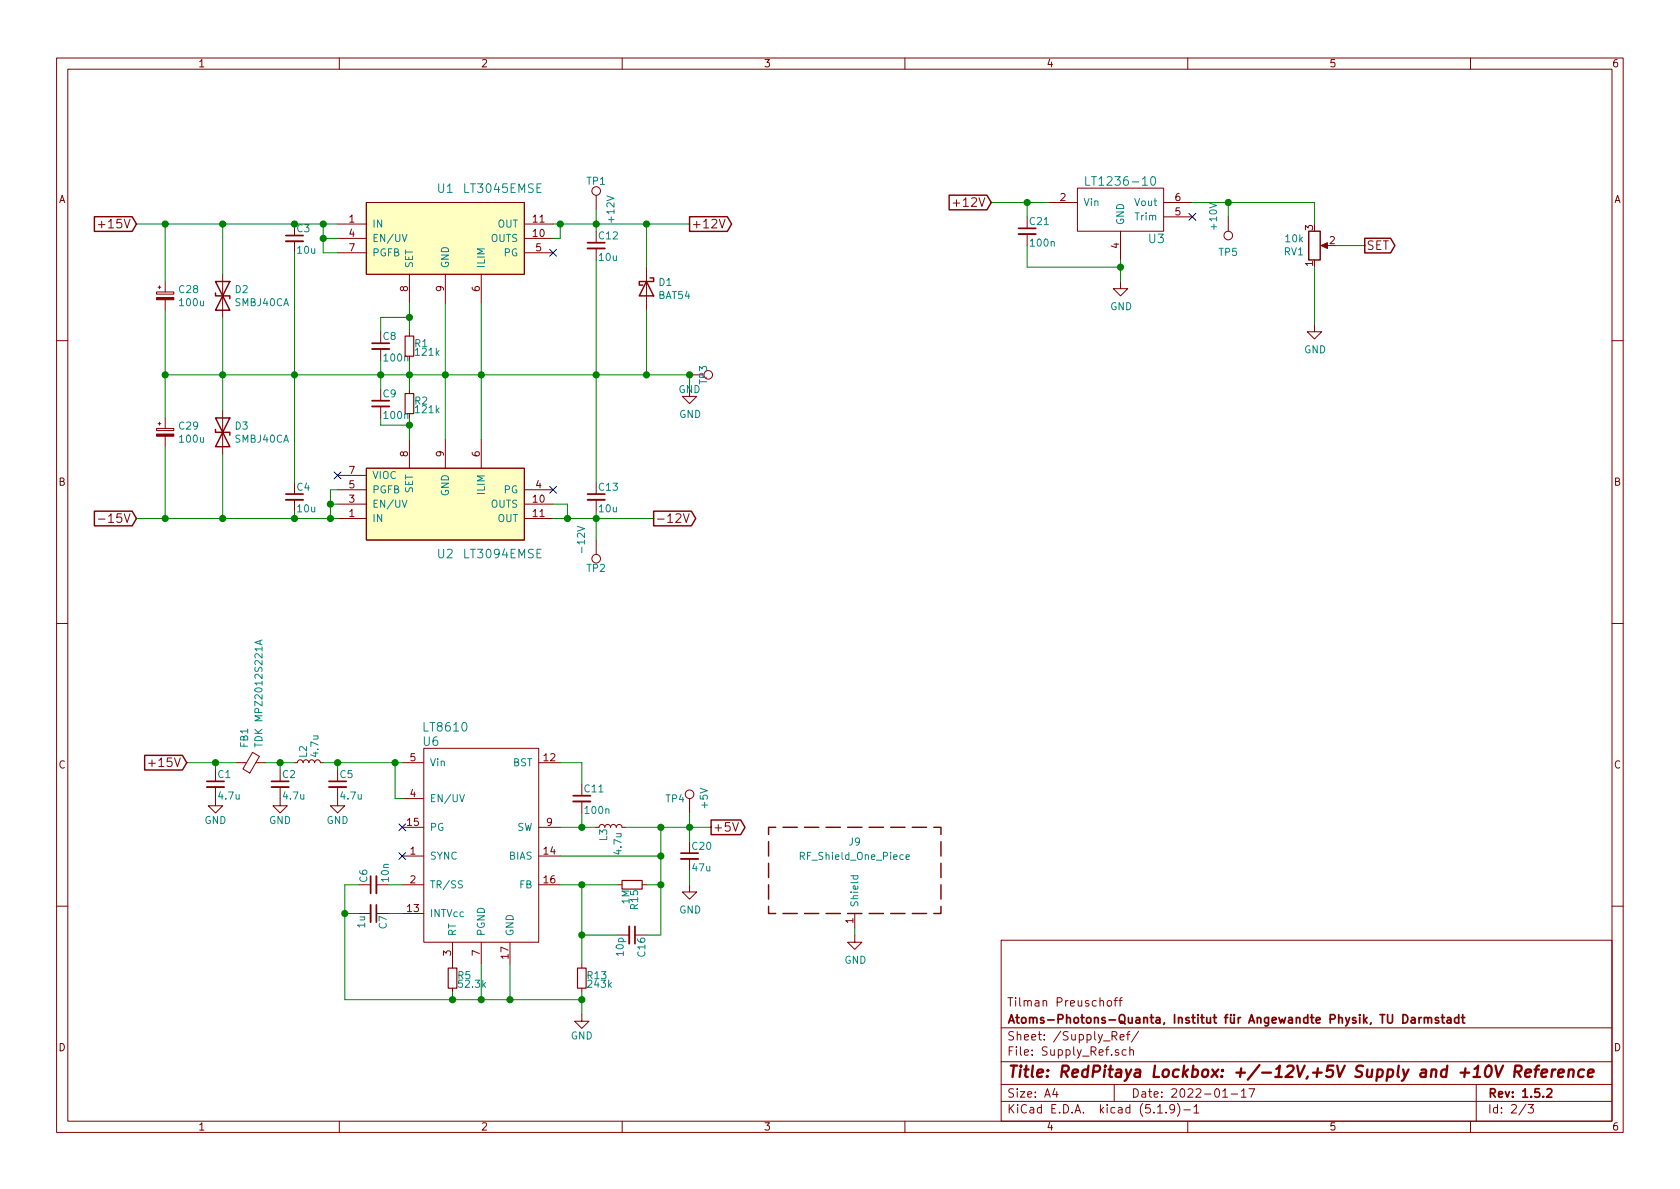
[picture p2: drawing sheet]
EESchema Schematic File Version 4
EELAYER 30 0
EELAYER END
$Descr A4 11693 8268
encoding utf-8
Sheet 2 3
Title "RedPitaya Lockbox: +/-12V,+5V Supply and +10V Reference"
Date "2022-01-17"
Rev "1.5.2"
Comp "Atoms-Photons-Quanta, Institut für Angewandte Physik, TU Darmstadt"
Comment1 "Tilman Preuschoff"
Comment2 ""
Comment3 ""
Comment4 ""
$EndDescr
$Comp
L Device:C_Small C4
U 1 1
P 2050 3450
F 0 "C4" H 2060 3520 50  0000 L CNN
F 1 "10u" H 2060 3370 50  0000 L CNN
F 2 "Capacitor_SMD:C_1210_3225Metric" H 2050 3450 50  0001 C CNN
F 3 "" H 2050 3450 50  0001 C CNN
F 4 "Taiyo Yuden" H 2050 3450 60  0001 C CNN "MFN"
F 5 "GMK325BJ106MN-T" H 2050 3450 50  0001 C CNN "PN"
	1    2050 3450
	1    0    0    -1  
$EndComp
Text GLabel 4800 1550 2    60   Output ~ 0
+12V
Text GLabel 4550 3600 2    60   Output ~ 0
-12V
Connection ~ 2050 1550
Wire Wire Line
	2350 1650 2250 1650
Wire Wire Line
	2250 1550 2250 1650
Connection ~ 2250 1550
Wire Wire Line
	2250 1750 2350 1750
Connection ~ 2250 1650
Wire Wire Line
	2050 1750 2050 2600
$Comp
L Device:R_Small R1
U 1 1
P 2850 2400
F 0 "R1" H 2880 2420 50  0000 L CNN
F 1 "121k" H 2880 2360 50  0000 L CNN
F 2 "Resistor_SMD:R_0603_1608Metric" H 2850 2400 50  0001 C CNN
F 3 "" H 2850 2400 50  0001 C CNN
F 4 "Susumu" H 2850 2400 60  0001 C CNN "MFN"
F 5 "RR0816P-1213-D-09D" H 2850 2400 50  0001 C CNN "PN"
	1    2850 2400
	1    0    0    -1  
$EndComp
Wire Wire Line
	2850 2500 2850 2600
Wire Wire Line
	2650 2500 2650 2600
Wire Wire Line
	3850 1550 3900 1550
Wire Wire Line
	4150 1600 4150 1550
Connection ~ 4150 1550
Wire Wire Line
	3850 1650 3900 1650
Wire Wire Line
	3900 1650 3900 1550
Connection ~ 3900 1550
Wire Wire Line
	2650 2300 2650 2200
Wire Wire Line
	2650 2200 2850 2200
Connection ~ 2850 2200
Wire Wire Line
	2850 2100 2850 2200
$Comp
L Device:C_Small C9
U 1 1
P 2650 2800
F 0 "C9" H 2660 2870 50  0000 L CNN
F 1 "100n" H 2660 2720 50  0000 L CNN
F 2 "Capacitor_SMD:C_1206_3216Metric" H 2650 2800 50  0001 C CNN
F 3 "" H 2650 2800 50  0001 C CNN
F 4 "KEMET" H 2650 2800 60  0001 C CNN "MFN"
F 5 "C1206C104K3GEC7210" H 2650 2800 50  0001 C CNN "PN"
	1    2650 2800
	1    0    0    -1  
$EndComp
Wire Wire Line
	2850 2900 2850 2950
Wire Wire Line
	2650 2900 2650 2950
Connection ~ 2850 2950
Wire Wire Line
	2650 2950 2850 2950
Wire Wire Line
	2050 2600 2650 2600
Connection ~ 2850 2600
Connection ~ 2650 2600
Wire Wire Line
	4800 2600 4800 2700
Connection ~ 3100 2600
Wire Wire Line
	3350 2100 3350 2600
Connection ~ 3350 2600
Wire Wire Line
	2350 3400 2300 3400
Connection ~ 2300 3600
Wire Wire Line
	2350 3500 2300 3500
Connection ~ 2300 3500
Connection ~ 2050 2600
Wire Wire Line
	2050 3550 2050 3600
Connection ~ 2050 3600
Wire Wire Line
	4150 1800 4150 2600
Connection ~ 4150 2600
Wire Wire Line
	4150 3550 4150 3600
Connection ~ 4150 3600
Wire Wire Line
	3100 2100 3100 2600
Wire Wire Line
	3850 3600 3950 3600
$Comp
L LinearTechnology:LT8610 U6
U 1 1
P 3350 6800
F 0 "U6" H 3000 8450 60  0000 C CNN
F 1 "LT8610" H 3100 8550 60  0000 C CNN
F 2 "Package_SO:MSOP-16-1EP_3x4.039mm_P0.5mm_EP1.651x2.845mm" H 3350 6800 60  0001 C CNN
F 3 "" H 3350 6800 60  0001 C CNN
F 4 "Analog Devices" H 3350 6800 60  0001 C CNN "MFN"
F 5 "LT8610EMSE#TRPBF" H 3350 6800 50  0001 C CNN "PN"
	1    3350 6800
	1    0    0    -1  
$EndComp
$Comp
L Device:C_Small C1
U 1 1
P 1500 5450
F 0 "C1" H 1510 5520 50  0000 L CNN
F 1 "4.7u" H 1510 5370 50  0000 L CNN
F 2 "Capacitor_SMD:C_0805_2012Metric" H 1500 5450 50  0001 C CNN
F 3 "" H 1500 5450 50  0001 C CNN
F 4 "Wurth Electronics" H 1500 5450 60  0001 C CNN "MFN"
F 5 "885012107013" H 1500 5450 50  0001 C CNN "PN"
	1    1500 5450
	1    0    0    -1  
$EndComp
$Comp
L Device:C_Small C6
U 1 1
P 2600 6150
F 0 "C6" H 2610 6220 50  0000 L CNN
F 1 "10n" H 2610 6070 50  0000 L CNN
F 2 "Capacitor_SMD:C_0603_1608Metric" H 2600 6150 50  0001 C CNN
F 3 "" H 2600 6150 50  0001 C CNN
F 4 "Murata Electronics" H 2600 6150 60  0001 C CNN "MFN"
F 5 "GRM1885C1H103JA01D" H 2600 6150 50  0001 C CNN "PN"
	1    2600 6150
	0    -1   -1   0   
$EndComp
$Comp
L Device:C_Small C7
U 1 1
P 2600 6350
F 0 "C7" H 2610 6420 50  0000 L CNN
F 1 "1u" H 2610 6270 50  0000 L CNN
F 2 "Capacitor_SMD:C_0805_2012Metric" H 2600 6350 50  0001 C CNN
F 3 "" H 2600 6350 50  0001 C CNN
F 4 "Taiyo Yuden" H 2600 6350 60  0001 C CNN "MFN"
F 5 "UMK212B7105KG-T" H 2600 6350 50  0001 C CNN "PN"
	1    2600 6350
	0    1    1    0   
$EndComp
$Comp
L Device:C_Small C16
U 1 1
P 4400 6500
F 0 "C16" H 4410 6570 50  0000 L CNN
F 1 "10p" H 4410 6420 50  0000 L CNN
F 2 "Capacitor_SMD:C_0603_1608Metric" H 4400 6500 50  0001 C CNN
F 3 "" H 4400 6500 50  0001 C CNN
F 4 "Wurth Electronics" H 4400 6500 60  0001 C CNN "MFN"
F 5 "885012006051" H 4400 6500 50  0001 C CNN "PN"
	1    4400 6500
	0    1    1    0   
$EndComp
$Comp
L Device:R_Small R5
U 1 1
P 3150 6800
F 0 "R5" H 3180 6820 50  0000 L CNN
F 1 "52.3k" H 3180 6760 50  0000 L CNN
F 2 "Resistor_SMD:R_0603_1608Metric" H 3150 6800 50  0001 C CNN
F 3 "" H 3150 6800 50  0001 C CNN
F 4 "Susumu" H 3150 6800 60  0001 C CNN "MFN"
F 5 "RR0816P-5232-D-70C" H 3150 6800 50  0001 C CNN "PN"
	1    3150 6800
	1    0    0    -1  
$EndComp
$Comp
L Device:R_Small R13
U 1 1
P 4050 6800
F 0 "R13" H 4080 6820 50  0000 L CNN
F 1 "243k" H 4080 6760 50  0000 L CNN
F 2 "Resistor_SMD:R_0603_1608Metric" H 4050 6800 50  0001 C CNN
F 3 "" H 4050 6800 50  0001 C CNN
F 4 "Susumu" H 4050 6800 60  0001 C CNN "MFN"
F 5 "RR0816P-2433-D-38D" H 4050 6800 50  0001 C CNN "PN"
	1    4050 6800
	1    0    0    -1  
$EndComp
$Comp
L Device:R_Small R15
U 1 1
P 4400 6150
F 0 "R15" H 4430 6170 50  0000 L CNN
F 1 "1M" H 4430 6110 50  0000 L CNN
F 2 "Resistor_SMD:R_0603_1608Metric" H 4400 6150 50  0001 C CNN
F 3 "" H 4400 6150 50  0001 C CNN
F 4 "Panasonic" H 4400 6150 60  0001 C CNN "MFN"
F 5 "ERJ-3RED1004V" H 4400 6150 50  0001 C CNN "PN"
	1    4400 6150
	0    1    1    0   
$EndComp
$Comp
L Device:L_Small L3
U 1 1
P 4250 5750
F 0 "L3" H 4150 5800 50  0000 L CNN
F 1 "4.7u" H 4050 5700 50  0000 L CNN
F 2 "custom:Coilcraft_MSS1278T" H 4250 5750 50  0001 C CNN
F 3 "" H 4250 5750 50  0001 C CNN
F 4 "Coilcraft" H 4250 5750 60  0001 C CNN "MFN"
F 5 "MSS1278T-472MLD" H 4250 5750 50  0001 C CNN "PN"
	1    4250 5750
	0    -1   -1   0   
$EndComp
$Comp
L Device:L_Small L2
U 1 1
P 2150 5300
F 0 "L2" H 2180 5340 50  0000 L CNN
F 1 "4.7u" H 2180 5260 50  0000 L CNN
F 2 "custom:Coilcraft_MSS1278T" H 2150 5300 50  0001 C CNN
F 3 "" H 2150 5300 50  0001 C CNN
F 4 "Coilcraft" H 2150 5300 60  0001 C CNN "MFN"
F 5 "MSS1278T-472MLD" H 2150 5300 50  0001 C CNN "PN"
	1    2150 5300
	0    -1   -1   0   
$EndComp
$Comp
L Device:Ferrite_Bead_Small FB1
U 1 1
P 1750 5300
F 0 "FB1" H 1850 5350 50  0000 L CNN
F 1 "TDK MPZ2012S221A" H 1850 5250 50  0000 L CNN
F 2 "Inductor_SMD:L_0805_2012Metric" H 1750 5300 50  0001 C CNN
F 3 "" H 1750 5300 50  0001 C CNN
F 4 "TDK" H 1750 5300 60  0001 C CNN "MFN"
F 5 "MPZ2012S221AT000" H 1750 5300 50  0001 C CNN "PN"
	1    1750 5300
	0    -1   -1   0   
$EndComp
$Comp
L power:GND #PWR0101
U 1 1
P 1500 5550
F 0 "#PWR0101" H 1500 5300 50  0001 C CNN
F 1 "GND" H 1500 5400 50  0000 C CNN
F 2 "" H 1500 5550 50  0001 C CNN
F 3 "" H 1500 5550 50  0001 C CNN
	1    1500 5550
	1    0    0    -1  
$EndComp
$Comp
L power:GND #PWR0102
U 1 1
P 1950 5550
F 0 "#PWR0102" H 1950 5300 50  0001 C CNN
F 1 "GND" H 1950 5400 50  0000 C CNN
F 2 "" H 1950 5550 50  0001 C CNN
F 3 "" H 1950 5550 50  0001 C CNN
	1    1950 5550
	1    0    0    -1  
$EndComp
$Comp
L power:GND #PWR0103
U 1 1
P 2350 5550
F 0 "#PWR0103" H 2350 5300 50  0001 C CNN
F 1 "GND" H 2350 5400 50  0000 C CNN
F 2 "" H 2350 5550 50  0001 C CNN
F 3 "" H 2350 5550 50  0001 C CNN
	1    2350 5550
	1    0    0    -1  
$EndComp
$Comp
L power:GND #PWR0104
U 1 1
P 4050 7050
F 0 "#PWR0104" H 4050 6800 50  0001 C CNN
F 1 "GND" H 4050 6900 50  0000 C CNN
F 2 "" H 4050 7050 50  0001 C CNN
F 3 "" H 4050 7050 50  0001 C CNN
	1    4050 7050
	1    0    0    -1  
$EndComp
Text GLabel 1300 5300 0    60   Input ~ 0
+15V
Wire Wire Line
	1300 5300 1500 5300
Wire Wire Line
	1500 5300 1500 5350
Connection ~ 1500 5300
Wire Wire Line
	1850 5300 1950 5300
Wire Wire Line
	1950 5300 1950 5350
Connection ~ 1950 5300
Wire Wire Line
	2250 5300 2350 5300
Wire Wire Line
	2350 5300 2350 5350
Connection ~ 2350 5300
Wire Wire Line
	2750 5300 2750 5550
Wire Wire Line
	2750 5550 2800 5550
Connection ~ 2750 5300
Wire Wire Line
	2800 6150 2700 6150
Wire Wire Line
	2800 6350 2700 6350
Wire Wire Line
	3150 6900 3150 6950
Wire Wire Line
	2400 6950 3150 6950
Wire Wire Line
	2400 6950 2400 6350
Wire Wire Line
	2400 6150 2500 6150
Wire Wire Line
	2500 6350 2400 6350
Connection ~ 2400 6350
Wire Wire Line
	4050 6900 4050 6950
Connection ~ 3150 6950
Wire Wire Line
	3350 6700 3350 6950
Connection ~ 3350 6950
Wire Wire Line
	3550 6700 3550 6950
Connection ~ 3550 6950
Connection ~ 4050 6950
Wire Wire Line
	3900 6150 4050 6150
Wire Wire Line
	4050 6150 4050 6500
Connection ~ 4050 6150
Wire Wire Line
	4300 6500 4050 6500
Connection ~ 4050 6500
Wire Wire Line
	4500 6150 4600 6150
Wire Wire Line
	4600 5750 4600 5950
Wire Wire Line
	4350 5750 4600 5750
Connection ~ 4600 5750
Wire Wire Line
	3900 5750 4050 5750
Wire Wire Line
	4050 5650 4050 5750
Connection ~ 4050 5750
Wire Wire Line
	3900 5300 4050 5300
Wire Wire Line
	4050 5300 4050 5450
Wire Wire Line
	4600 5950 3900 5950
Connection ~ 4600 5950
Text GLabel 4950 5750 2    60   Output ~ 0
+5V
Wire Wire Line
	4800 5750 4800 5850
Connection ~ 4800 5750
Wire Wire Line
	4600 6500 4500 6500
Connection ~ 4600 6150
$Comp
L Device:C_Small C20
U 1 1
P 4800 5950
F 0 "C20" H 4810 6020 50  0000 L CNN
F 1 "47u" H 4810 5870 50  0000 L CNN
F 2 "Capacitor_SMD:C_1210_3225Metric" H 4800 5950 50  0001 C CNN
F 3 "" H 4800 5950 50  0001 C CNN
F 4 "Taiyo Yuden" H 4800 5950 60  0001 C CNN "MFN"
F 5 "EMK325BJ476MM-P" H 4800 5950 50  0001 C CNN "PN"
	1    4800 5950
	1    0    0    -1  
$EndComp
$Comp
L Device:RF_Shield_One_Piece J9
U 1 1
P 5950 6050
F 0 "J9" H 5950 6250 50  0000 C CNN
F 1 "RF_Shield_One_Piece" H 5950 6150 50  0000 C CNN
F 2 "custom:Laird_Technologies_BMI-S-107_44.37x44.37mm" H 5950 5950 50  0001 C CNN
F 3 "" H 5950 5950 50  0001 C CNN
F 4 "Wurth Electronics" H 5950 6050 60  0001 C CNN "MFN"
F 5 "36907406S" H 5950 6050 50  0001 C CNN "PN"
F 6 "DNF" H 5950 6050 60  0001 C CNN "Config"
	1    5950 6050
	1    0    0    -1  
$EndComp
$Comp
L Device:C_Small C8
U 1 1
P 2650 2400
F 0 "C8" H 2660 2470 50  0000 L CNN
F 1 "100n" H 2660 2320 50  0000 L CNN
F 2 "Capacitor_SMD:C_1206_3216Metric" H 2650 2400 50  0001 C CNN
F 3 "" H 2650 2400 50  0001 C CNN
F 4 "KEMET" H 2650 2400 60  0001 C CNN "MFN"
F 5 "C1206C104K3GEC7210" H 2650 2400 50  0001 C CNN "PN"
	1    2650 2400
	1    0    0    -1  
$EndComp
$Comp
L Device:C_Small C21
U 1 1
P 7150 1600
F 0 "C21" H 7160 1670 50  0000 L CNN
F 1 "100n" H 7160 1520 50  0000 L CNN
F 2 "Capacitor_SMD:C_1206_3216Metric" H 7150 1600 50  0001 C CNN
F 3 "" H 7150 1600 50  0001 C CNN
F 4 "KEMET" H 7150 1600 60  0001 C CNN "MFN"
F 5 "C1206C104K3GEC7210" H 7150 1600 50  0001 C CNN "PN"
	1    7150 1600
	1    0    0    -1  
$EndComp
$Comp
L Device:C_Small C3
U 1 1
P 2050 1650
F 0 "C3" H 2060 1720 50  0000 L CNN
F 1 "10u" H 2060 1570 50  0000 L CNN
F 2 "Capacitor_SMD:C_1210_3225Metric" H 2050 1650 50  0001 C CNN
F 3 "" H 2050 1650 50  0001 C CNN
F 4 "Taiyo Yuden" H 2050 1650 60  0001 C CNN "MFN"
F 5 "GMK325BJ106MN-T" H 2050 1650 50  0001 C CNN "PN"
	1    2050 1650
	1    0    0    -1  
$EndComp
$Comp
L Device:C_Small C12
U 1 1
P 4150 1700
F 0 "C12" H 4160 1770 50  0000 L CNN
F 1 "10u" H 4160 1620 50  0000 L CNN
F 2 "Capacitor_SMD:C_1210_3225Metric" H 4150 1700 50  0001 C CNN
F 3 "" H 4150 1700 50  0001 C CNN
F 4 "Taiyo Yuden" H 4150 1700 60  0001 C CNN "MFN"
F 5 "GMK325BJ106MN-T" H 4150 1700 50  0001 C CNN "PN"
	1    4150 1700
	1    0    0    -1  
$EndComp
$Comp
L Device:C_Small C13
U 1 1
P 4150 3450
F 0 "C13" H 4160 3520 50  0000 L CNN
F 1 "10u" H 4160 3370 50  0000 L CNN
F 2 "Capacitor_SMD:C_1210_3225Metric" H 4150 3450 50  0001 C CNN
F 3 "" H 4150 3450 50  0001 C CNN
F 4 "Taiyo Yuden" H 4150 3450 60  0001 C CNN "MFN"
F 5 "GMK325BJ106MN-T" H 4150 3450 50  0001 C CNN "PN"
	1    4150 3450
	1    0    0    -1  
$EndComp
$Comp
L Device:C_Small C2
U 1 1
P 1950 5450
F 0 "C2" H 1960 5520 50  0000 L CNN
F 1 "4.7u" H 1960 5370 50  0000 L CNN
F 2 "Capacitor_SMD:C_0805_2012Metric" H 1950 5450 50  0001 C CNN
F 3 "" H 1950 5450 50  0001 C CNN
F 4 "Wurth Electronics" H 1950 5450 60  0001 C CNN "MFN"
F 5 "885012107013" H 1950 5450 50  0001 C CNN "PN"
	1    1950 5450
	1    0    0    -1  
$EndComp
$Comp
L Device:C_Small C5
U 1 1
P 2350 5450
F 0 "C5" H 2360 5520 50  0000 L CNN
F 1 "4.7u" H 2360 5370 50  0000 L CNN
F 2 "Capacitor_SMD:C_0805_2012Metric" H 2350 5450 50  0001 C CNN
F 3 "" H 2350 5450 50  0001 C CNN
F 4 "Wurth Electronics" H 2350 5450 60  0001 C CNN "MFN"
F 5 "885012107013" H 2350 5450 50  0001 C CNN "PN"
	1    2350 5450
	1    0    0    -1  
$EndComp
$Comp
L Device:C_Small C11
U 1 1
P 4050 5550
F 0 "C11" H 4060 5620 50  0000 L CNN
F 1 "100n" H 4060 5470 50  0000 L CNN
F 2 "Capacitor_SMD:C_0603_1608Metric" H 4050 5550 50  0001 C CNN
F 3 "" H 4050 5550 50  0001 C CNN
F 4 "Kemet" H 4050 5550 60  0001 C CNN "MFN"
F 5 "C0603C104K5RECAUTO" H 4050 5550 50  0001 C CNN "PN"
	1    4050 5550
	1    0    0    -1  
$EndComp
$Comp
L Connector:TestPoint TP4
U 1 1
P 4800 5650
F 0 "TP4" H 4700 5750 50  0000 C CNN
F 1 "+5V" V 4900 5750 50  0000 C CNN
F 2 "TestPoint:TestPoint_THTPad_D1.5mm_Drill0.7mm" H 4800 5650 50  0001 C CNN
F 3 "" H 4800 5650 50  0001 C CNN
F 4 "" H 4800 5650 60  0001 C CNN "Config"
	1    4800 5650
	1    0    0    -1  
$EndComp
$Comp
L Connector:TestPoint TP2
U 1 1
P 4150 3750
F 0 "TP2" H 4150 3950 50  0000 C CNN
F 1 "-12V" V 4250 3750 50  0000 C CNN
F 2 "TestPoint:TestPoint_THTPad_D1.5mm_Drill0.7mm" H 4150 3750 50  0001 C CNN
F 3 "" H 4150 3750 50  0001 C CNN
F 4 "" H 4150 3750 60  0001 C CNN "Config"
	1    4150 3750
	-1   0    0    1   
$EndComp
$Comp
L Connector:TestPoint TP1
U 1 1
P 4150 1450
F 0 "TP1" H 4150 1650 50  0000 C CNN
F 1 "+12V" V 4250 1450 50  0000 C CNN
F 2 "TestPoint:TestPoint_THTPad_D1.5mm_Drill0.7mm" H 4150 1450 50  0001 C CNN
F 3 "" H 4150 1450 50  0001 C CNN
F 4 "" H 4150 1450 60  0001 C CNN "Config"
	1    4150 1450
	1    0    0    -1  
$EndComp
$Comp
L Connector:TestPoint TP3
U 1 1
P 4800 2600
F 0 "TP3" H 4800 2700 50  0000 C CNN
F 1 "GND" V 4900 2600 50  0000 C CNN
F 2 "TestPoint:TestPoint_THTPad_D1.5mm_Drill0.7mm" H 4800 2600 50  0001 C CNN
F 3 "" H 4800 2600 50  0001 C CNN
F 4 "" H 4800 2600 60  0001 C CNN "Config"
	1    4800 2600
	0    1    1    0   
$EndComp
Wire Wire Line
	3850 3500 3950 3500
Wire Wire Line
	3950 3500 3950 3600
Connection ~ 3950 3600
Wire Wire Line
	2300 3400 2300 3500
Wire Wire Line
	7800 1800 7800 1850
Wire Wire Line
	7150 1700 7150 1850
Wire Wire Line
	7150 1850 7800 1850
Connection ~ 7800 1850
Text GLabel 6900 1400 0    60   Input ~ 0
+12V
Wire Wire Line
	6900 1400 7150 1400
Wire Wire Line
	7150 1500 7150 1400
Connection ~ 7150 1400
Wire Wire Line
	8300 1400 8550 1400
$Comp
L Device:R_Small R2
U 1 1
P 2850 2800
F 0 "R2" H 2880 2820 50  0000 L CNN
F 1 "121k" H 2880 2760 50  0000 L CNN
F 2 "Resistor_SMD:R_0603_1608Metric" H 2850 2800 50  0001 C CNN
F 3 "" H 2850 2800 50  0001 C CNN
F 4 "Susumu" H 2850 2800 60  0001 C CNN "MFN"
F 5 "RR0816P-1213-D-09D" H 2850 2800 50  0001 C CNN "PN"
	1    2850 2800
	1    0    0    -1  
$EndComp
Wire Wire Line
	8550 1400 8550 1500
Connection ~ 8550 1400
$Comp
L Connector:TestPoint TP5
U 1 1
P 8550 1500
F 0 "TP5" H 8550 1750 50  0000 C CNN
F 1 "+10V" V 8650 1500 50  0000 C CNN
F 2 "TestPoint:TestPoint_THTPad_D1.5mm_Drill0.7mm" H 8550 1500 50  0001 C CNN
F 3 "" H 8550 1500 50  0001 C CNN
F 4 "" H 8550 1500 60  0001 C CNN "Config"
	1    8550 1500
	-1   0    0    1   
$EndComp
$Comp
L LinearTechnology:LT1236-10 U?
U 1 1
P 7800 1600
AR Path="/5CD3A02B" Ref="U?"  Part="1" 
AR Path="/5B053798/5CD3A02B" Ref="U3"  Part="1" 
F 0 "U3" H 8050 1550 60  0000 C CNN
F 1 "LT1236-10" H 7800 1950 60  0000 C CNN
F 2 "Package_SO:SOIC-8_3.9x4.9mm_P1.27mm" H 7800 1600 60  0001 C CNN
F 3 "" H 7800 1600 60  0001 C CNN
F 4 "Analog Devices" H 7800 1600 60  0001 C CNN "MFN"
F 5 "LT1236ACS8-10#PBF" H 7800 1600 50  0001 C CNN "PN"
	1    7800 1600
	1    0    0    -1  
$EndComp
Text GLabel 950  3600 0    60   Input ~ 0
-15V
Text GLabel 950  1550 0    60   Input ~ 0
+15V
$Comp
L LinearTechnology:LT3045EMSE U1
U 1 1
P 3100 1650
F 0 "U1" H 3100 2000 60  0000 C CNN
F 1 "LT3045EMSE" H 3500 2000 60  0000 C CNN
F 2 "Package_SO:MSOP-12-1EP_3x4mm_P0.65mm_EP1.65x2.85mm" H 3100 2150 60  0001 C CNN
F 3 "" H 3100 2000 60  0001 C CNN
F 4 "Analog Devices" H 3850 1300 60  0001 C CNN "MFN"
F 5 "LT3045EMSE#PBF" H 3100 1650 50  0001 C CNN "PN"
	1    3100 1650
	1    0    0    -1  
$EndComp
$Comp
L LinearTechnology:LT3094EMSE U2
U 1 1
P 3100 3500
F 0 "U2" H 3100 3850 60  0000 C CNN
F 1 "LT3094EMSE" H 3500 3850 60  0000 C CNN
F 2 "Package_SO:MSOP-12-1EP_3x4mm_P0.65mm_EP1.65x2.85mm" H 3100 4000 60  0001 C CNN
F 3 "" H 3100 3850 60  0001 C CNN
F 4 "Analog Devices" H 3850 3150 60  0001 C CNN "MFN"
F 5 "LT3094EMSE#TRPBF" H 3100 3500 50  0001 C CNN "PN"
F 6 "LT3094EMSE#PBF" H 3100 3500 50  0001 C CNN "Alternative"
	1    3100 3500
	1    0    0    1   
$EndComp
Wire Wire Line
	2050 1550 2250 1550
Wire Wire Line
	2250 1550 2350 1550
Wire Wire Line
	2250 1650 2250 1750
Wire Wire Line
	3900 1550 4150 1550
Wire Wire Line
	2850 2200 2850 2300
Wire Wire Line
	2850 2950 2850 3050
Wire Wire Line
	2850 2600 2850 2700
Wire Wire Line
	2850 2600 3100 2600
Wire Wire Line
	2650 2600 2650 2700
Wire Wire Line
	2650 2600 2850 2600
Wire Wire Line
	3100 2600 3100 3050
Wire Wire Line
	3100 2600 3350 2600
Wire Wire Line
	3350 2600 3350 3050
Wire Wire Line
	3350 2600 4150 2600
Wire Wire Line
	2300 3600 2350 3600
Wire Wire Line
	2300 3500 2300 3600
Wire Wire Line
	2050 2600 2050 3350
Wire Wire Line
	2050 3600 2300 3600
Wire Wire Line
	4150 2600 4150 3350
Wire Wire Line
	4150 2600 4500 2600
Wire Wire Line
	1500 5300 1650 5300
Wire Wire Line
	1950 5300 2050 5300
Wire Wire Line
	2350 5300 2750 5300
Wire Wire Line
	2750 5300 2800 5300
Wire Wire Line
	2400 6350 2400 6150
Wire Wire Line
	3150 6950 3350 6950
Wire Wire Line
	3350 6950 3550 6950
Wire Wire Line
	3550 6950 4050 6950
Wire Wire Line
	4050 6950 4050 7050
Wire Wire Line
	4050 6150 4300 6150
Wire Wire Line
	4050 6500 4050 6700
Wire Wire Line
	4600 5750 4800 5750
Wire Wire Line
	4050 5750 4150 5750
Wire Wire Line
	4600 5950 4600 6150
Wire Wire Line
	4600 6150 4600 6500
Wire Wire Line
	3950 3600 4150 3600
Wire Wire Line
	7150 1400 7300 1400
$Comp
L Device:R_POT RV1
U 1 1
P 9150 1700
F 0 "RV1" H 9080 1746 50  0000 R CNN
F 1 "10k" H 9080 1655 50  0000 R CNN
F 2 "custom:Pin_Header_Straight_1x03_Pitch2.54mm_Friction_Lock" H 9150 1700 50  0001 C CNN
F 3 "" H 9150 1700 50  0001 C CNN
F 4 "Vishay" H 9150 1700 50  0001 C CNN "MFN"
F 5 "534B1103JC" H 9150 1700 50  0001 C CNN "PN"
F 6 "" H 9150 1700 50  0001 C CNN "Config"
	1    9150 1700
	1    0    0    1   
$EndComp
$Comp
L power:GND #PWR0105
U 1 1
P 9150 2250
F 0 "#PWR0105" H 9150 2000 50  0001 C CNN
F 1 "GND" H 9155 2077 50  0000 C CNN
F 2 "" H 9150 2250 50  0001 C CNN
F 3 "" H 9150 2250 50  0001 C CNN
	1    9150 2250
	1    0    0    -1  
$EndComp
Wire Wire Line
	9150 1400 9150 1550
Wire Wire Line
	8550 1400 9150 1400
Text GLabel 9500 1700 2    60   Output ~ 0
SET
Wire Wire Line
	9500 1700 9300 1700
NoConn ~ 3850 1750
NoConn ~ 3850 3400
NoConn ~ 2350 3300
$Comp
L power:GND #PWR0107
U 1 1
P 4800 2700
F 0 "#PWR0107" H 4800 2450 50  0001 C CNN
F 1 "GND" H 4805 2527 50  0000 C CNN
F 2 "" H 4800 2700 50  0001 C CNN
F 3 "" H 4800 2700 50  0001 C CNN
	1    4800 2700
	1    0    0    -1  
$EndComp
NoConn ~ 2800 5750
NoConn ~ 2800 5950
$Comp
L power:GND #PWR0108
U 1 1
P 4800 6150
F 0 "#PWR0108" H 4800 5900 50  0001 C CNN
F 1 "GND" H 4805 5977 50  0000 C CNN
F 2 "" H 4800 6150 50  0001 C CNN
F 3 "" H 4800 6150 50  0001 C CNN
	1    4800 6150
	1    0    0    -1  
$EndComp
Wire Wire Line
	4800 6050 4800 6150
NoConn ~ 8300 1500
$Comp
L power:GND #PWR0109
U 1 1
P 7800 1950
F 0 "#PWR0109" H 7800 1700 50  0001 C CNN
F 1 "GND" H 7805 1777 50  0000 C CNN
F 2 "" H 7800 1950 50  0001 C CNN
F 3 "" H 7800 1950 50  0001 C CNN
	1    7800 1950
	1    0    0    -1  
$EndComp
Wire Wire Line
	7800 1850 7800 1950
$Comp
L power:GND #PWR0110
U 1 1
P 5950 6500
F 0 "#PWR0110" H 5950 6250 50  0001 C CNN
F 1 "GND" H 5955 6327 50  0000 C CNN
F 2 "" H 5950 6500 50  0001 C CNN
F 3 "" H 5950 6500 50  0001 C CNN
	1    5950 6500
	1    0    0    -1  
$EndComp
Wire Wire Line
	5950 6450 5950 6500
Wire Wire Line
	4150 1550 4500 1550
Wire Wire Line
	4150 3600 4550 3600
Wire Wire Line
	4800 5750 4950 5750
Wire Wire Line
	9150 1850 9150 2250
Wire Wire Line
	4150 1450 4150 1550
Wire Wire Line
	4150 3600 4150 3750
Connection ~ 4800 2600
Wire Wire Line
	4800 5650 4800 5750
$Comp
L Device:D_Schottky D1
U 1 1
P 4500 2000
F 0 "D1" V 4454 2080 50  0000 L CNN
F 1 "BAT54" V 4545 2080 50  0000 L CNN
F 2 "Diode_SMD:D_SOD-323" H 4500 2000 50  0001 C CNN
F 3 "~" H 4500 2000 50  0001 C CNN
F 4 "Panjit" V 4500 2000 50  0001 C CNN "MFN"
F 5 "BAT54WS_R1_00001" V 4500 2000 50  0001 C CNN "PN"
	1    4500 2000
	0    1    1    0   
$EndComp
Wire Wire Line
	4500 2150 4500 2600
Connection ~ 4500 2600
Wire Wire Line
	4500 2600 4800 2600
Wire Wire Line
	4500 1850 4500 1550
Wire Wire Line
	4500 1550 4800 1550
Connection ~ 4500 1550
$Comp
L Device:D_TVS D2
U 1 1
P 1550 2050
F 0 "D2" V 1504 2130 50  0000 L CNN
F 1 "SMBJ40CA" V 1595 2130 50  0000 L CNN
F 2 "Diode_SMD:D_SMB" H 1550 2050 50  0001 C CNN
F 3 "~" H 1550 2050 50  0001 C CNN
F 4 "Bourns" V 1550 2050 50  0001 C CNN "MFN"
F 5 "SMBJ40CA-QH" V 1550 2050 50  0001 C CNN "PN"
	1    1550 2050
	0    1    1    0   
$EndComp
$Comp
L Device:D_TVS D3
U 1 1
P 1550 3000
F 0 "D3" V 1504 3080 50  0000 L CNN
F 1 "SMBJ40CA" V 1595 3080 50  0000 L CNN
F 2 "Diode_SMD:D_SMB" H 1550 3000 50  0001 C CNN
F 3 "~" H 1550 3000 50  0001 C CNN
F 4 "Bourns" V 1550 3000 50  0001 C CNN "MFN"
F 5 "SMBJ40CA-QH" V 1550 3000 50  0001 C CNN "PN"
	1    1550 3000
	0    1    1    0   
$EndComp
Wire Wire Line
	950  1550 1150 1550
Wire Wire Line
	1550 1900 1550 1550
Connection ~ 1550 1550
Wire Wire Line
	1550 1550 2050 1550
Wire Wire Line
	950  3600 1150 3600
Wire Wire Line
	1550 3150 1550 3600
Connection ~ 1550 3600
Wire Wire Line
	1550 3600 2050 3600
Wire Wire Line
	2050 2600 1550 2600
Wire Wire Line
	1550 2600 1550 2200
Wire Wire Line
	1550 2850 1550 2600
Connection ~ 1550 2600
$Comp
L Device:CP_Small C28
U 1 1
P 1150 2050
F 0 "C28" H 1238 2096 50  0000 L CNN
F 1 "100u" H 1238 2005 50  0000 L CNN
F 2 "Capacitor_THT:CP_Radial_D6.3mm_P2.50mm" H 1150 2050 50  0001 C CNN
F 3 "~" H 1150 2050 50  0001 C CNN
F 4 "Nichicon" H 1150 2050 50  0001 C CNN "MFN"
F 5 "UHV1V101MED" H 1150 2050 50  0001 C CNN "PN"
	1    1150 2050
	1    0    0    -1  
$EndComp
$Comp
L Device:CP_Small C29
U 1 1
P 1150 3000
F 0 "C29" H 1238 3046 50  0000 L CNN
F 1 "100u" H 1238 2955 50  0000 L CNN
F 2 "Capacitor_THT:CP_Radial_D6.3mm_P2.50mm" H 1150 3000 50  0001 C CNN
F 3 "~" H 1150 3000 50  0001 C CNN
F 4 "Nichicon" H 1150 3000 50  0001 C CNN "MFN"
F 5 "UHV1V101MED" H 1150 3000 50  0001 C CNN "PN"
	1    1150 3000
	1    0    0    -1  
$EndComp
Wire Wire Line
	1150 1950 1150 1550
Connection ~ 1150 1550
Wire Wire Line
	1150 1550 1550 1550
Wire Wire Line
	1150 2150 1150 2600
Wire Wire Line
	1150 2600 1550 2600
Wire Wire Line
	1150 2900 1150 2600
Connection ~ 1150 2600
Wire Wire Line
	1150 3100 1150 3600
Connection ~ 1150 3600
Wire Wire Line
	1150 3600 1550 3600
$EndSCHEMATC
